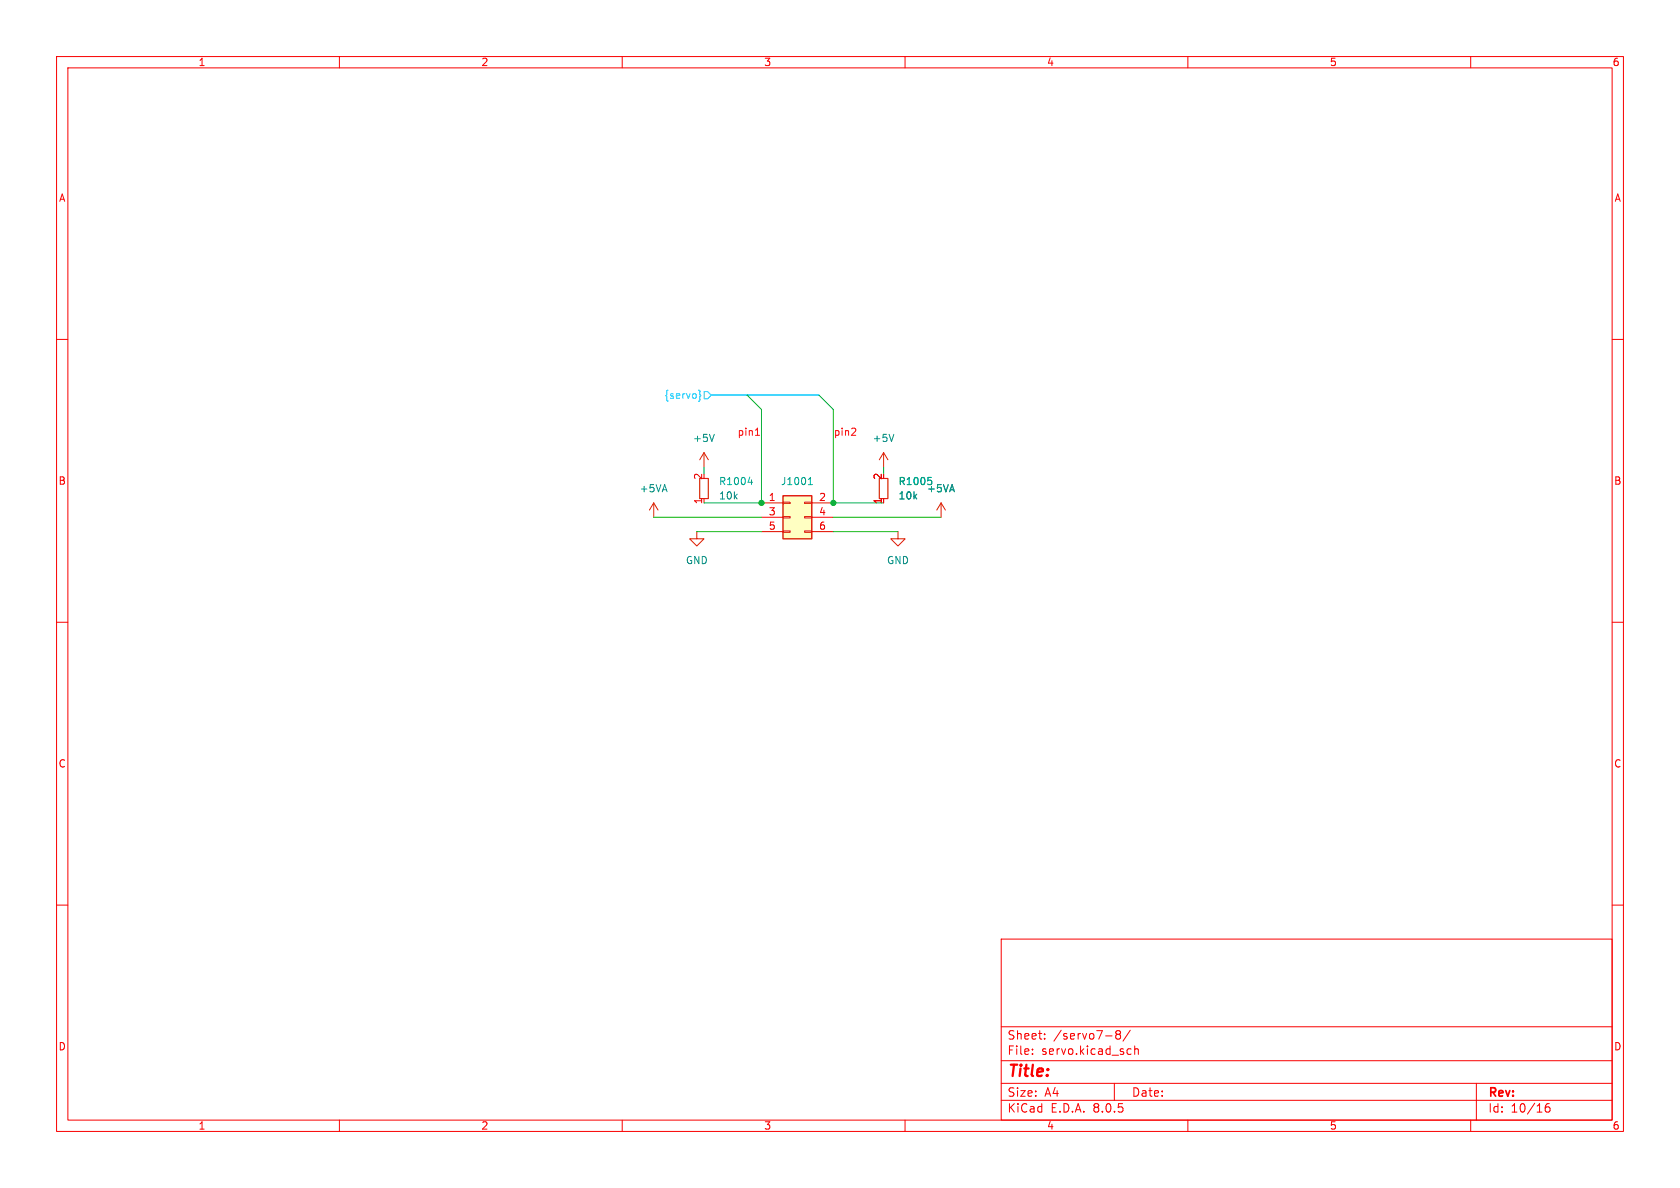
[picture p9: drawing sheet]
<svg xmlns="http://www.w3.org/2000/svg" width="297mm" height="210mm" viewBox="0 0 297 210" stroke-linecap="round" stroke-linejoin="round" font-family="sans-serif">
<g fill="none" stroke="#f90000" stroke-width=".18">
<path d="M10 10h277v190h-277zM12 12h273v186h-273zM60 10v2M110 10v2M160 10v2M210 10v2M260 10v2M10 60h2M285 60h2M10 110h2M285 110h2M10 160h2"/>
<path d="M285 160h2M177 166h108v32h-108zM60 198v2M110 198v2M160 198v2M177 194.5h108M177 191.5h108M177 187.5h108M177 181.5h108M182.5 186.3v.1M182.5 185.5v.1M184.7 183.6v.1"/>
<path d="M184.7 182.8v.1M195.5 183.1h1.1M197 191.5v3M197.5 182.8l-.3-.2 .3-.4h.3l.3 .3-.3 .3M197.5 182.8l-.3 .3 .1 .5 .2 .1 .5-.1 .1-.2-.1-.4-.2-.2M197.5 182.8h.3M199.5 185.4l.5 .1M199.8 182.1l-1.3 2M200 186.3l-.5 .1M200.6 185.5l.2-.1 .4 .1v.9M200.6 184.9v1.5M210 198v2"/>
<path d="M260 198v2M261 191.5v6.5M273.9 195.1a.59 .59 0 0 0-.7 .6v.6l.1 .2 .4 .1 .3-.1v-.5l-.1-.3h-.4l-.3 .3"/>
</g>
<path d="M124.5 80l-.8 1.3M124.5 80v2.6M124.5 80l.7 1.3" fill="none" stroke="#d72100" stroke-width=".18"/>
<path d="M126.3 76.8l-.4 1.2" fill="none" stroke="#008e8e" stroke-width=".18"/>
<path d="M138.4 87.6h5.1v7.7h-5.1z" fill="#ffffc2"/>
<g fill="none" stroke="#d72100" stroke-width=".18">
<path d="M115.6 88.9l-.8 1.3M115.6 88.9v2.5M115.6 88.9l.7 1.3M123.2 94v1.3h-1.3l1.3 1.2 1.3-1.2h-1.3M138.4 93.9h1.3v.2h-1.3zM138.4 91.3h1.3v.3h-1.3zM138.4 88.8h1.3v.2h-1.3zM142.2 93.9h1.3v.2h-1.3zM142.2 91.3h1.3v.3h-1.3zM142.2 88.8h1.3v.2h-1.3zM156.2 80l-.8 1.3M156.2 80v2.6"/>
<path d="M156.2 80l.8 1.3M158.7 94v1.3h1.3l-1.3 1.2-1.2-1.2h1.2M166.4 88.9l.7 1.3M166.4 88.9v2.5M166.4 88.9l-.8 1.3"/>
</g>
<path d="M138.4 87.6h5.1v7.7h-5.1z" fill="none" stroke="#d72100" stroke-width=".25"/>
<path d="M134.6 88.9h3.8M134.6 91.4h3.8M134.6 94h3.8M143.5 88.9h3.8M143.5 91.4h3.8M143.5 94h3.8" fill="none" stroke="#df0000" stroke-width=".18"/>
<path d="M132.3 85.2h.7M132.9 84.8v.9M142.9 85.7h.7M143 84.7l.3-.3v1.3M164.1 84.4h.6M164.5 84.9l.2 .2v.3" fill="none" stroke="#00a0a0" stroke-width=".18"/>
<path d="M158 76.8l-.4 1.2" fill="none" stroke="#008e8e" stroke-width=".18"/>
<path d="M123.7 84.6h1.5v3.5h-1.5zM155.4 84.6h1.6v3.5h-1.6z" fill="none" stroke="#d72100" stroke-width=".2"/>
<path d="M123.5 69l.2 .2v.6l.2 .1-.2 .2v.6l-.2 .2M124.5 69.2h.6l.6 .7-.6 .6h-.6z" fill="none" stroke="#00c8ff" stroke-width=".18"/>
<path d="M133.6 77h.7M151.2 75.7l.1 .2-.1 .3-.7 .8h.8" fill="none" stroke="#f70b18" stroke-width=".18"/>
<path d="M125.7 69.9h19.1" fill="none" stroke="#00c8ff" stroke-width=".3"/>
<path d="M132.1 69.9l2.5 2.5v16.5h-10.1M144.8 69.9l2.5 2.5v16.5h8.9M115.6 91.4h19M123.2 94h11.4M124.5 82.6v1.2M147.3 94h11.4M147.3 91.4h19.1M156.2 82.6v1.2" fill="none" stroke="#00b200" stroke-width=".18"/>
<g fill="#00a400" stroke="#00a400" stroke-width=".18">
<circle cx="147.3" cy="88.9" r=".46"/>
<circle cx="134.6" cy="88.9" r=".46"/>
</g>
<text font-size="2.8" fill="#f90000" x="178" y="190.9">Title:</text>
<g font-size="2.1" fill="#f90000">
<text x="178" y="184">Sheet:</text>
<text x="186.2" y="184">/servo7-8/</text>
<text x="178" y="186.7">File:</text>
<text x="184.1" y="186.7">servo.kicad_sch</text>
<text x="178" y="196.9">KiCad</text>
<text x="178" y="194.1">Size:</text>
<text x="184.7" y="194.1">A4</text>
<text x="185.7" y="196.9">E.D.A.</text>
<text x="193.3" y="196.9">8.0.5</text>
<text x="200" y="194.1">Date:</text>
<text x="263" y="194.3">Rev:</text>
<text x="263" y="196.9">Id:</text>
<text x="267.1" y="196.9">10/16</text>
</g>
<g font-size="1.8" fill="#f90000">
<text x="35" y="11.9">1</text>
<text x="85" y="11.9">2</text>
<text x="135" y="11.9">3</text>
<text x="185" y="11.9">4</text>
<text x="235" y="11.9">5</text>
<text x="285" y="11.9">6</text>
<text x="10.3" y="35.9">A</text>
<text x="285.3" y="35.9">A</text>
<text x="10.3" y="85.9">B</text>
<text x="285.3" y="85.9">B</text>
<text x="10.3" y="135.9">C</text>
<text x="285.3" y="135.9">C</text>
<text x="10.3" y="185.9">D</text>
<text x="285.3" y="185.9">D</text>
<text x="35" y="199.9">1</text>
<text x="85" y="199.9">2</text>
<text x="135" y="199.9">3</text>
<text x="185" y="199.9">4</text>
<text x="235" y="199.9">5</text>
<text x="285" y="199.9">6</text>
</g>
<text font-size="1.8" fill="#00c8ff" x="117.4" y="70.7">{servo}</text>
<g font-size="1.8" fill="#f70b18">
<text x="130.3" y="77.1">pin1</text>
<text x="147.3" y="77.1">pin2</text>
</g>
<g font-size="1.8" fill="#008e8e">
<text x="122.4" y="78.3">+5V</text>
<text x="154.2" y="78.3">+5V</text>
<text x="113" y="87.2">+5VA</text>
<text x="127" y="88.5">10k</text>
<text x="158.8" y="88.5">10k</text>
<text x="121.2" y="99.9">GND</text>
<text x="156.7" y="99.9">GND</text>
</g>
<g font-size="1.8" fill="#e70000">
<text x="124.2" y="89.2" transform="rotate(-90 124.2 89.2)">1</text>
<text x="124.2" y="84.9" transform="rotate(-90 124.2 84.9)">2</text>
<text x="135.8" y="88.6">1</text>
<text x="144.7" y="88.6">2</text>
<text x="156" y="89.2" transform="rotate(-90 156 89.2)">1</text>
<text x="156" y="84.9" transform="rotate(-90 156 84.9)">2</text>
<text x="135.8" y="91.2">3</text>
<text x="135.8" y="93.7">5</text>
<text x="144.7" y="91.2">4</text>
<text x="144.7" y="93.7">6</text>
</g>
<g font-size="1.8" fill="#00a0a0">
<text x="127" y="86">R1004</text>
<text x="138" y="86">J1001</text>
<text x="158.8" y="86">R1005</text>
<text x="163.8" y="87.2">+5VA</text>
</g>
</svg>
